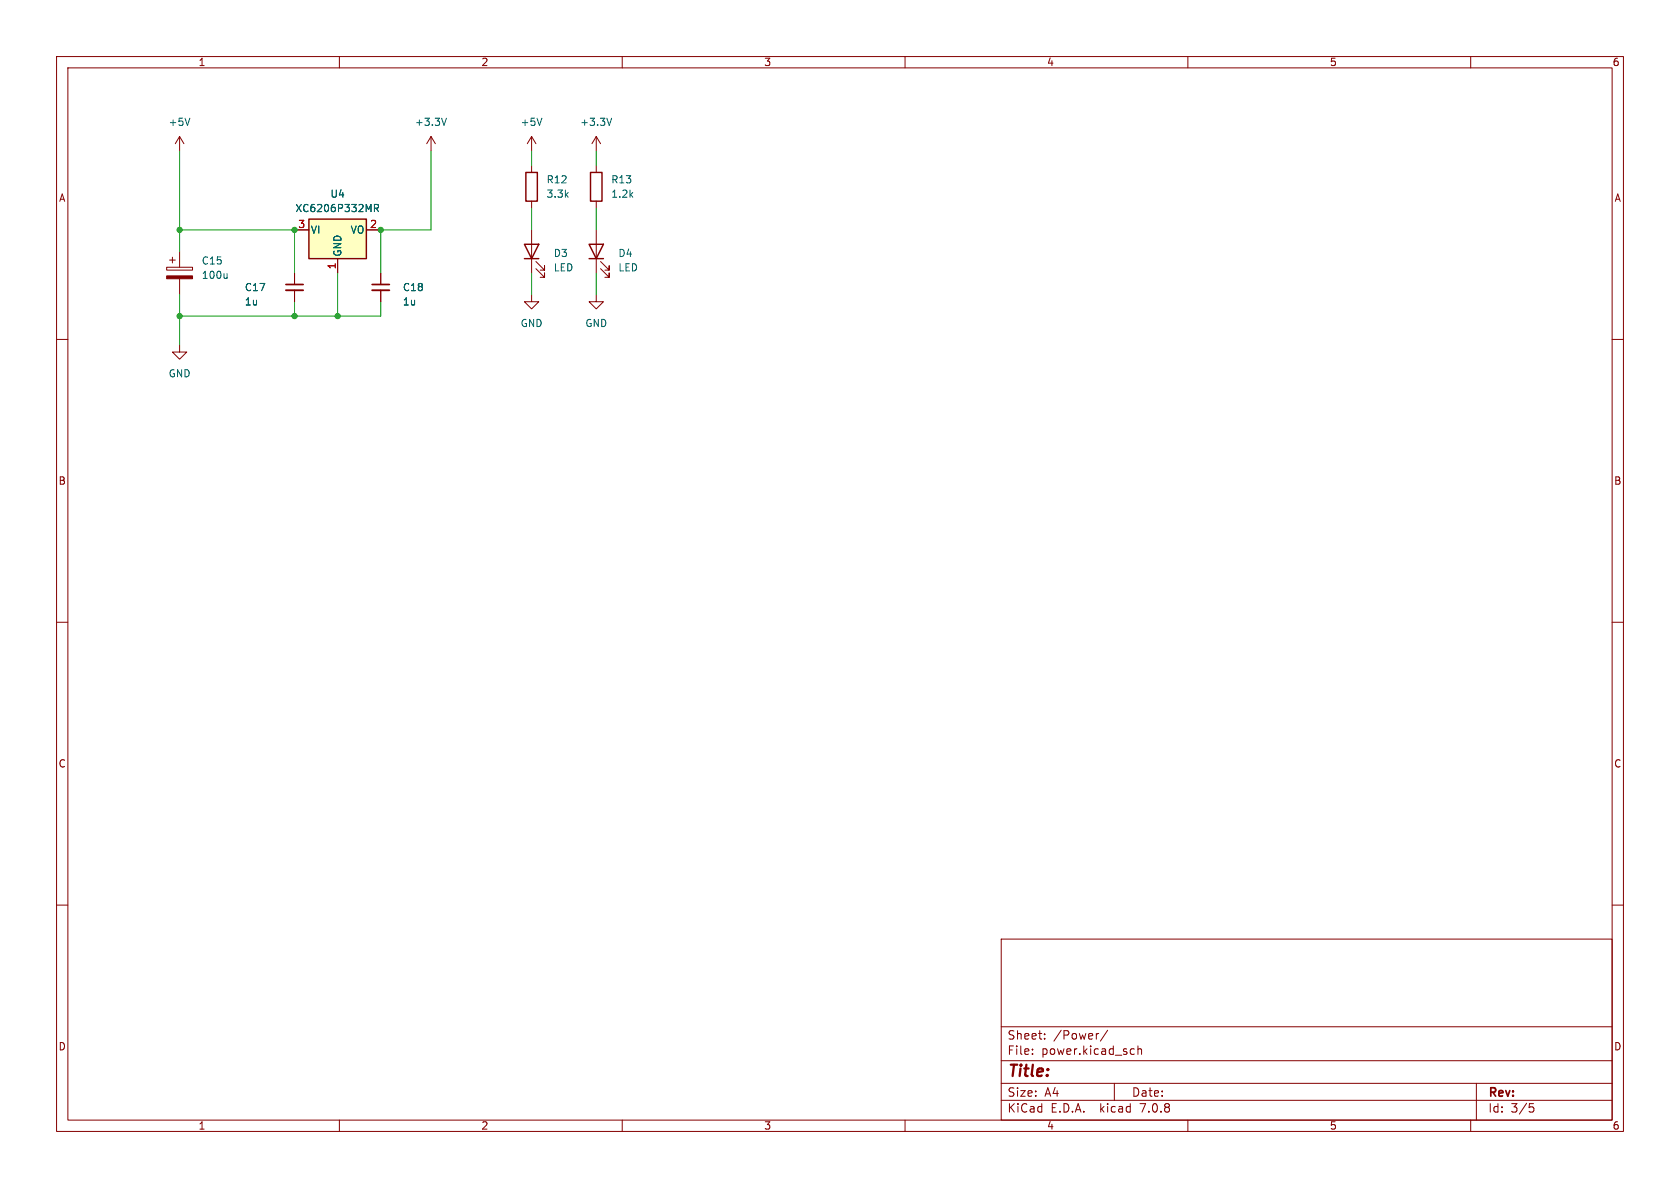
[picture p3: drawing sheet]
<svg xmlns="http://www.w3.org/2000/svg" width="297mm" height="210mm" viewBox="0 0 297 210" stroke-linecap="round" stroke-linejoin="round" font-family="sans-serif">
<g fill="none" stroke="#840000" stroke-width=".18">
<path d="M10 10h277v190h-277zM12 12h273v186h-273zM60 10v2M110 10v2M160 10v2M210 10v2M260 10v2M31.7 24.1l-.7 1.3M31.7 24.1v2.6M31.7 24.1l.8 1.3M76.2 24.1l-.8 1.3M76.2 24.1v2.6"/>
<path d="M76.2 24.1l.8 1.3M94 24.1v2.6M94 29.2v1.3M94 35.6v1.2M94 24.1l-.8 1.3M94 24.1l.7 1.3M105.4 24.1l-.8 1.3M105.4 24.1v2.6M105.4 29.2v1.3M105.4 35.6v1.2M105.4 24.1l.8 1.3M10 60h2"/>
<path d="M29.5 47.2h4.5v.6h-4.5zM30 46h1M30.5 45.5v1M31.7 44.5v2.7M31.7 49.3v2.8M52.1 48.3v2M52.1 51.3v2M52.1 40.6h2.5M59.7 45.7v2.6M64.8 40.6h2.5M67.3 48.3v2M67.3 51.3v2"/>
<path d="M94 52.1v1.2h1.2l-1.2 1.3-1.3-1.3h1.3M94 40.6v7.7M94.7 47.5l1.6 1.5v-.7v.7h-.8M94.7 46.2l1.6 1.6v-.8v.8h-.8M105.4 52.1v1.2h1.3l-1.3 1.3-1.3-1.3h1.3M105.4 40.6v7.7M106.2 47.5l1.5 1.5v-.7v.7h-.8M106.2 46.2l1.5 1.6v-.8v.8h-.8M285 60h2M31.7 61v1.2h1.3l-1.3 1.3-1.2-1.3h1.2M10 110h2M285 110h2"/>
<path d="M10 160h2M285 160h2M177 166h108v32h-108zM60 198v2M110 198v2M160 198v2M177 194.5h108M177 191.5h108M177 187.5h108M177 181.5h108M182.5 186.3v.1M182.5 185.5v.1"/>
<path d="M184.7 183.6v.1M184.7 182.8v.1M194.2 182.7l-.2 .1M195.8 182.1l-1.3 2M197 191.5v3M200.1 185.4l.4 .1M200.5 186.3l-.4 .1M201.2 185.5l.2-.1 .3 .1 .1 .9M201.2 184.9v1.5M210 198v2M260 198v2M261 191.5v6.5"/>
<path d="M270.4 195.1h.7M270.5 195.7h.4l.3 .3-.2 .5-.5 .1"/>
</g>
<path d="M33.6 20.9l-.5 1.3M66.2 36.8l.6-.1 .1-.1v-.3l-.7-.2v1.3M66.5 36.8l.4 .6M78.9 20.9l-.4 1.3M95.8 20.9l-.4 1.3M108.1 20.9l-.4 1.3M40.1 48.4v.8M40.1 49.1l-.1 .1" fill="none" stroke="#006464" stroke-width=".18"/>
<path d="M29.5 48.8h4.5v.5h-4.5z" fill="#840000" stroke="#840000" stroke-width=".18"/>
<path d="M50.5 51.3h3.1M65.8 51.3h3" fill="none" stroke="#840000" stroke-width=".33"/>
<path d="M50.5 50.3h3.1M65.8 50.3h3" fill="none" stroke="#840000" stroke-width=".3"/>
<path d="M54.6 38.7h10.2v7h-10.2z" fill="#ffffc2" stroke="#ffffc2" stroke-width=".18"/>
<path d="M54.6 38.7h10.2v7h-10.2zM93 30.5h2v5.1h-2zM104.4 30.5h2v5.1h-2zM92.7 43.2h2.5l-1.2 2.5zM92.7 45.7h2.5M104.1 43.2h2.6l-1.3 2.5zM104.1 45.7h2.6" fill="none" stroke="#840000" stroke-width=".25"/>
<g fill="none" stroke="#009600" stroke-width=".18">
<path d="M31.7 26.7v17.8M76.2 26.7v13.9h-8.9v7.7M94 26.7v2.5M94 36.8v3.8M105.4 26.7v2.5M105.4 36.8v3.8M31.7 52.1v8.9M31.7 40.6h20.4v7.7M52.1 53.3v2.6M59.7 48.3v7.6M67.3 53.3v2.6h-35.6M94 48.3v3.8"/>
<path d="M105.4 48.3v3.8"/>
</g>
<g fill="#009600" stroke="#009600" stroke-width=".18">
<circle cx="31.7" cy="55.9" r=".46"/>
<circle cx="52.1" cy="55.9" r=".46"/>
<circle cx="52.1" cy="40.6" r=".46"/>
<circle cx="67.3" cy="40.6" r=".46"/>
<circle cx="31.7" cy="40.6" r=".46"/>
<circle cx="59.7" cy="55.9" r=".46"/>
</g>
<text font-size="2.8" fill="#840000" x="178" y="190.9">Title:</text>
<g font-size="2.1" fill="#840000">
<text x="178" y="184">Sheet:</text>
<text x="186.2" y="184">/Power/</text>
<text x="178" y="186.7">File:</text>
<text x="184.1" y="186.7">power.kicad_sch</text>
<text x="178" y="196.9">KiCad</text>
<text x="178" y="194.1">Size:</text>
<text x="184.7" y="194.1">A4</text>
<text x="185.7" y="196.9">E.D.A.</text>
<text x="194.6" y="196.9">kicad</text>
<text x="200" y="194.1">Date:</text>
<text x="201.8" y="196.9">7.0.8</text>
<text x="263" y="194.3">Rev:</text>
<text x="263" y="196.9">Id:</text>
<text x="267.1" y="196.9">3/5</text>
</g>
<g font-size="1.8" fill="#840000">
<text x="35" y="11.9">1</text>
<text x="85" y="11.9">2</text>
<text x="135" y="11.9">3</text>
<text x="185" y="11.9">4</text>
<text x="235" y="11.9">5</text>
<text x="285" y="11.9">6</text>
<text x="10.3" y="35.9">A</text>
<text x="285.3" y="35.9">A</text>
<text x="10.3" y="85.9">B</text>
<text x="285.3" y="85.9">B</text>
<text x="10.3" y="135.9">C</text>
<text x="285.3" y="135.9">C</text>
<text x="10.3" y="185.9">D</text>
<text x="285.3" y="185.9">D</text>
<text x="35" y="199.9">1</text>
<text x="85" y="199.9">2</text>
<text x="135" y="199.9">3</text>
<text x="185" y="199.9">4</text>
<text x="235" y="199.9">5</text>
<text x="285" y="199.9">6</text>
</g>
<g font-size="1.8" fill="#006464">
<text x="29.7" y="22.5">+5V</text>
<text x="73.3" y="22.5">+3.3V</text>
<text x="91.9" y="22.5">+5V</text>
<text x="102.5" y="22.5">+3.3V</text>
<text x="58.3" y="35.2">U4</text>
<text x="96.5" y="35.2">3.3k</text>
<text x="96.5" y="32.6">R12</text>
<text x="108" y="35.2">1.2k</text>
<text x="108" y="32.6">R13</text>
<text x="52.1" y="37.7">XC6206P332MR</text>
<text x="54.9" y="41.5">VI</text>
<text x="61.9" y="41.5">VO</text>
<text x="35.6" y="47">C15</text>
<text x="60.6" y="45.5" transform="rotate(-90 60.6 45.5)">GND</text>
<text x="97.8" y="45.6">D3</text>
<text x="109.2" y="45.6">D4</text>
<text x="35.6" y="49.5">100u</text>
<text x="43.2" y="51.7">C17</text>
<text x="71.1" y="51.7">C18</text>
<text x="97.8" y="48.2">LED</text>
<text x="109.2" y="48.2">LED</text>
<text x="43.2" y="54.2">1u</text>
<text x="71.1" y="54.2">1u</text>
<text x="91.9" y="58">GND</text>
<text x="103.4" y="58">GND</text>
<text x="29.7" y="66.9">GND</text>
</g>
<g font-size="1.8" fill="#a90000">
<text x="52.6" y="40.4">3</text>
<text x="65.3" y="40.4">2</text>
<text x="59.4" y="47.7" transform="rotate(-90 59.4 47.7)">1</text>
</g>
</svg>
